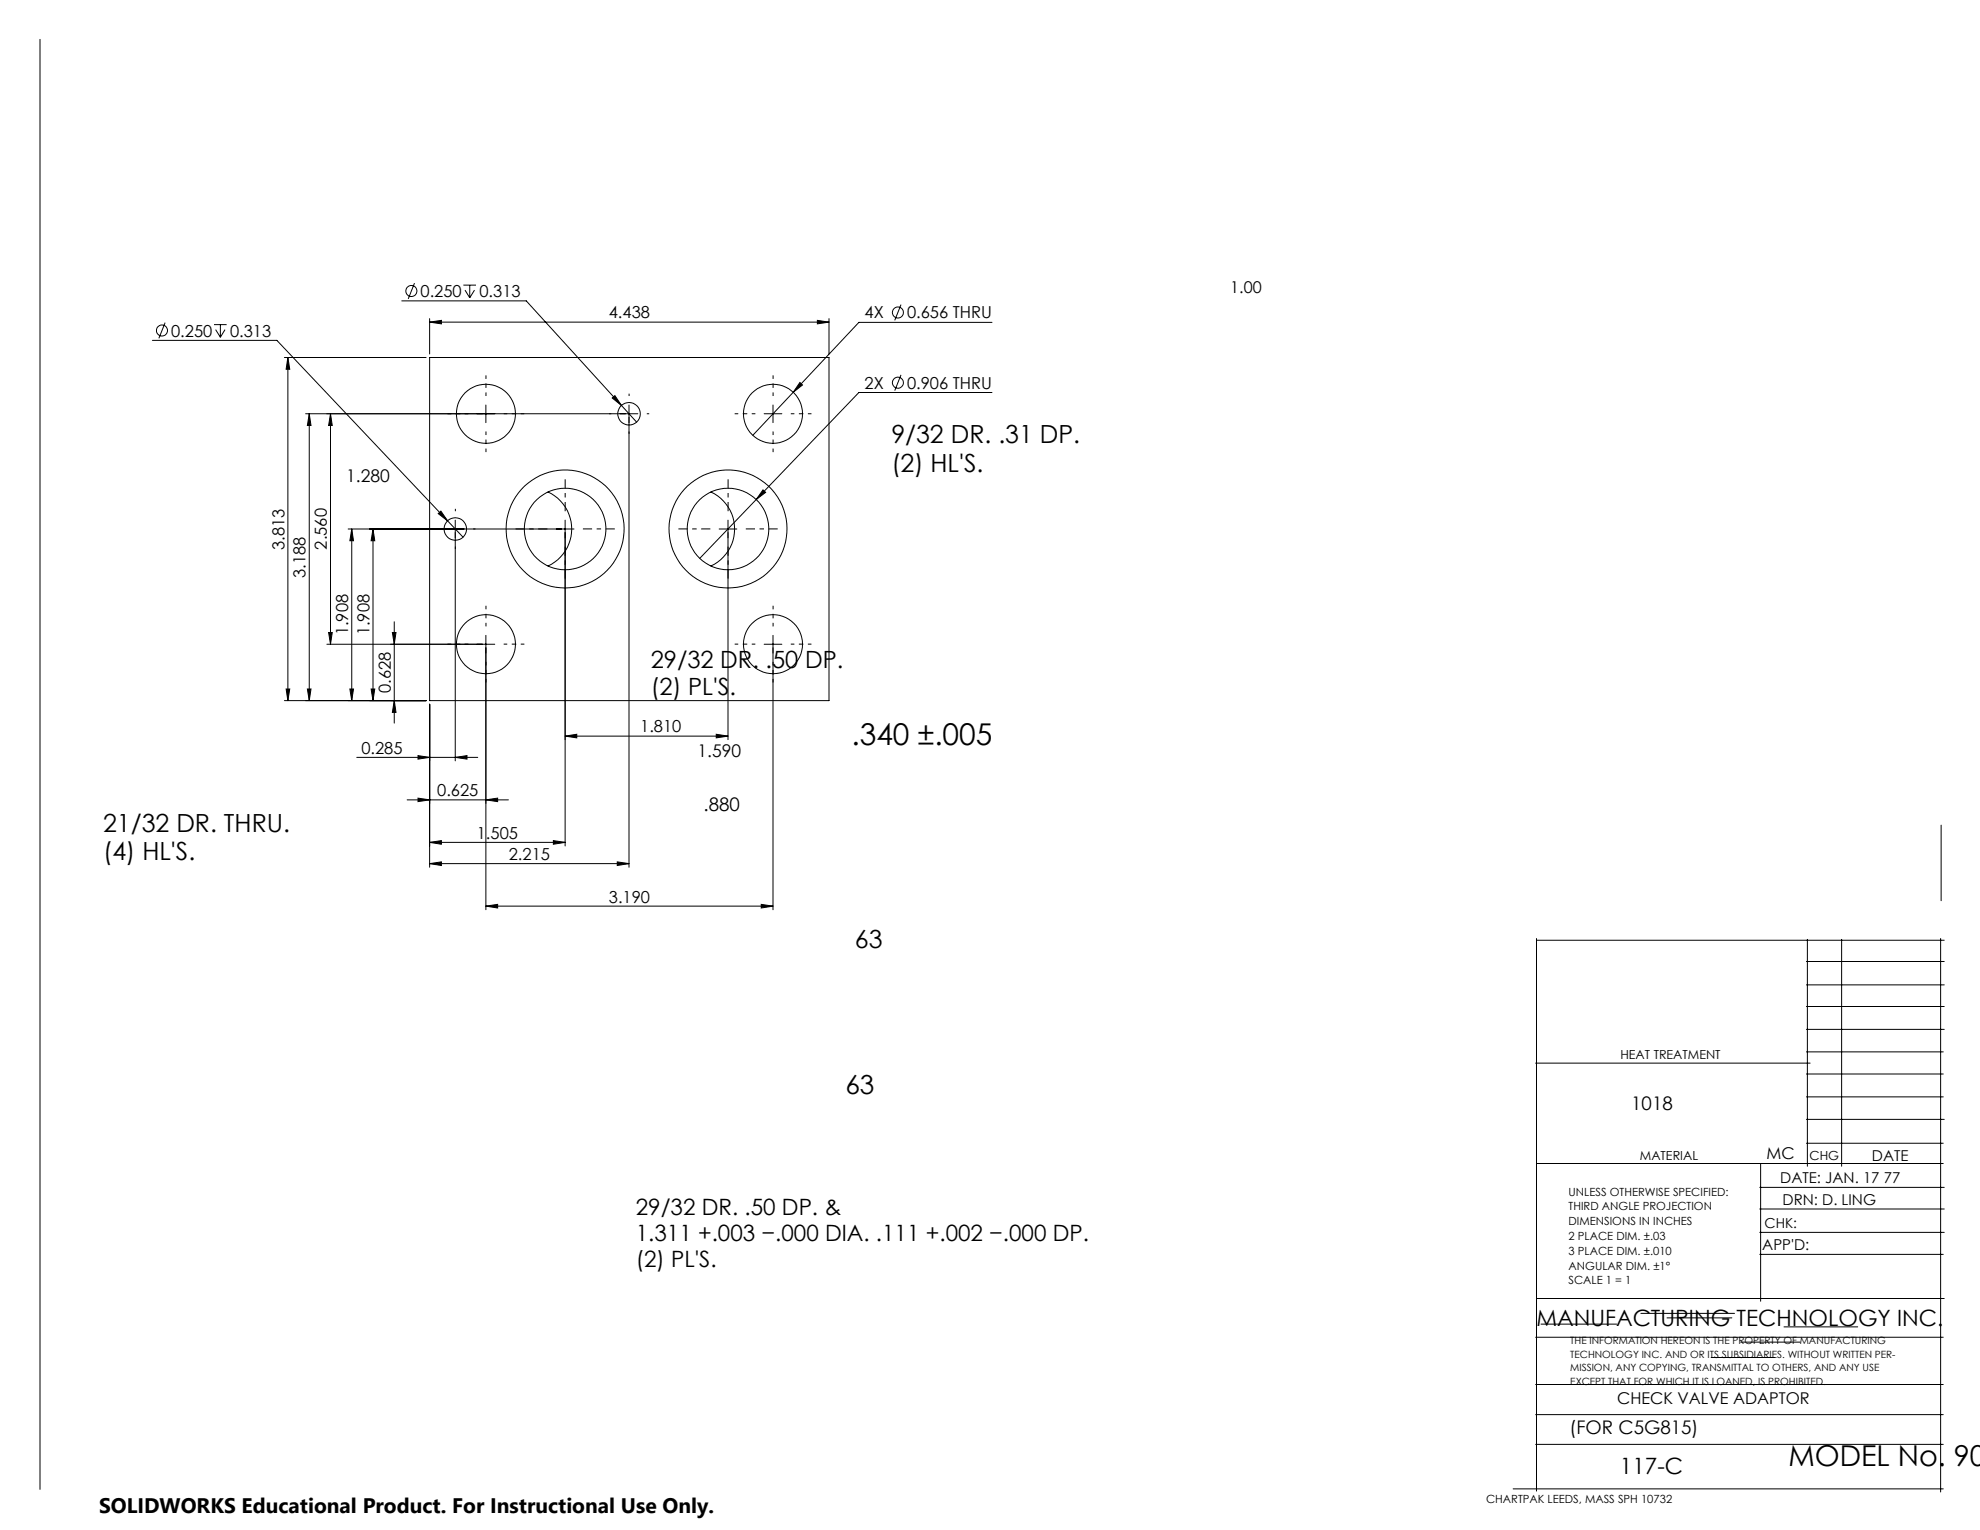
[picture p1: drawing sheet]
<svg xmlns="http://www.w3.org/2000/svg" width="559mm" height="432mm" viewBox="0 0 559 432" stroke-linecap="round" stroke-linejoin="round" font-family="sans-serif">
<g fill="none" stroke="#000" stroke-width=".28">
<path d="M11.3 11.1v409.2M117 79.9l-1.8 4.4M43 96.1h35.1l52.6 55.5M46.6 91.1l-1.8 4.4M60.4 91.6h3.6M60.9 93l1.3 2.2M62.2 91.6v3.6M63.5 93l-1.3 2.2M113.4 84.9h35.1l31.2 34.2M121.2 90.9l3.4-.5v1zM121.2 89.9v10M121.2 90.9h112.8"/>
<path d="M130.8 80.5h3.5M131.2 81.9l1.4 2.1M132.6 80.5v3.5M133.9 81.9l-1.3 2.1M230.7 90.4l3.3 .5-3.3 .5zM234 89.9v10M254.3 86l-1.8 4.4M280 91h-37.6l-30 31.9M80.3 100.9h40M81.2 100.9l.6 3.3h-1zM81.2 100.9v96.8M86.3 116.8h93.7"/>
<path d="M87.3 116.8l.5 3.3h-1.1zM87.3 116.8v80.9M93.3 116.8l.5 3.3h-1.1zM93.3 116.8v65M121.2 100.9h112.8v96.8h-112.8zM137.1 114.3v5M172.8 112.3l.7-.6 1.9 2.7zM177.5 114.3v130.5M215.7 116.8h5M218.2 114.3v5M225.7 107.9l.8 .8-2.6 2zM254.3 105.8l-1.8 4.4"/>
<path d="M280 110.8h-37.6l-44.9 46.8M154.7 138.9a11.5 11.5 0 0 1 6.7 10.4 11.5 11.5 0 0 1-6.7 10.4M200.6 138.9a11.5 11.5 0 0 1 6.7 10.4 11.5 11.5 0 0 1-6.7 10.4M215.3 138.3l.8 .7-2.7 2zM98.2 149.3h63.8M99.3 149.3l.5 3.3h-1.1zM99.3 149.3v48.4M105.3 149.3l.5 3.3h-1.1zM105.3 149.3v48.4M123.7 145l.7-.7 1.9 2.7zM128.5 146.8v67.9M159.5 146.8v92"/>
<path d="M203 149.3h5M205.5 146.8v61.9M92.7 178.5h1.1l-.5 3.3zM110.7 178.5h1.1l-.5 3.3zM111.3 175.5v28.6M137.1 179.3v77.5M218.2 179.3v77.5M80.3 197.7h40M80.8 194.5h1l-.6 3.2zM86.7 194.5h1.1l-.5 3.2zM92.3 181.8h47.3M98.7 194.5h1.1l-.5 3.2z"/>
<path d="M104.7 194.5h1.1l-.5 3.2zM111.3 197.7l.5 3.3h-1.1zM121.2 198.8v46M215.7 181.8h5M100.7 213.7h34.1M118 213.3l3.2 .4-3.2 .5zM128.5 213.7l3.3-.4v.9zM159.5 207.8l3.3-.6v1zM159.5 207.8h46M202.1 207.2l3.4 .6-3.4 .4zM114.9 225.7h28.6M118 225.2l3.2 .5-3.2 .5z"/>
<path d="M121.2 237.7l3.4-.5v1.1zM121.2 237.7h38.3M137.1 225.7l3.3-.5v1zM156.2 237.2l3.3 .5-3.3 .6zM547.8 232.9v21.3M121.2 243.7l3.4-.5v1.1zM121.2 243.7h56.3M137.1 255.7l3.3-.5v1.1zM137.1 255.7h81.1M174.2 243.2l3.3 .5-3.3 .6zM214.8 255.2l3.4 .5-3.4 .6zM433.6 265.4h115.1"/>
<path d="M433.6 264.9v155.9M509.8 271.4h38.9M509.8 278h38.9M510.1 265.1v64M519.7 265.1v64M547.7 264.9v156.2M509.8 284.1h38.9M509.8 290.5h38.9M509.8 296.9h38.6M433.4 300h77.5M509.8 303.1h38.6M509.8 309.6h38.6"/>
<path d="M509.8 315.9h38.9M433.6 328.4h114.8M496.6 335.1h52.1M496.9 328.4v38.8M509.8 322.7h38.6M496.6 341.2h52.1M496.6 347.8h52.1M496.6 354h51.8M433.4 377.4h115M433.6 366.5h115.1M434.9 373.7h21.3M463.1 370.7h26.4"/>
<path d="M470.5 371.9h18.3M491.3 378.8h16.8M503.5 374.5h20.8M433.4 390.7h115M433.4 399.2h115M482.9 383.1h18M433.4 407.6h115M427 420.2h121.4"/>
<circle cx="45.7" cy="93.3" r="1.56"/>
<circle cx="116.1" cy="82.1" r="1.56"/>
<circle cx="253.4" cy="88.2" r="1.55"/>
<circle cx="137.1" cy="116.8" r="8.3"/>
<circle cx="177.5" cy="116.8" r="3.2"/>
<circle cx="218.2" cy="116.8" r="8.3"/>
<circle cx="253.4" cy="108" r="1.55"/>
<circle cx="128.5" cy="149.3" r="3.2"/>
<circle cx="159.5" cy="149.3" r="11.5"/>
<circle cx="159.5" cy="149.3" r="16.7"/>
<circle cx="205.5" cy="149.3" r="16.7"/>
<circle cx="205.5" cy="149.3" r="11.5"/>
<circle cx="137.1" cy="181.8" r="8.3"/>
<circle cx="218.2" cy="181.8" r="8.3"/>
</g>
<path d="M154.5 149.3h-9M159.5 144.3v-9M159.5 154.3v9M164.5 149.3h9M200.5 149.3h-9M205.5 144.3v-9M205.5 154.3v9M210.5 149.3h9" fill="none" stroke="#000" stroke-width=".28" stroke-dasharray="15.2 1.3 1.3 1.3" stroke-dashoffset="12.6" stroke-linecap="butt"/>
<g fill="none" stroke="#000" stroke-width=".28" stroke-dasharray="15.2 1.3 1.3 1.3" stroke-dashoffset="14.2" stroke-linecap="butt">
<path d="M132.2 116.8h-5.9M137.2 111.8v-5.9M142.2 116.8h5.8M213.2 116.8h-5.9M218.2 111.8v-5.9M223.2 116.8h5.8M137.2 121.8v5.8M218.2 121.8v5.8M137.2 176.8v-5.8M218.2 176.8v-5.8M132.2 181.8h-5.9M137.2 186.8v5.8"/>
<path d="M142.2 181.8h5.8M213.2 181.8h-5.9M218.2 186.8v5.8M223.2 181.8h5.8"/>
</g>
<path d="M172.5 116.8h-.6M177.5 111.8v-.7M182.5 116.8h.7M177.5 121.8v.6M123.5 149.3h-.7M128.5 144.3v-.7M128.5 154.3v.7M133.5 149.3h.7" fill="none" stroke="#000" stroke-width=".28" stroke-dasharray="15.2 1.3 1.3 1.3" stroke-linecap="butt"/>
<g fill="#000">
<path d="M121.2 90.9l3.4-.5v1zM230.7 90.4l3.3 .5-3.3 .5zM225.7 107.9l-1.8 2.8 2.6-2zM137.1 255.7l3.3-.5v1.1zM214.8 255.2l3.4 .5-3.4 .6zM172.8 112.3l2.6 2.1-1.9-2.7zM123.7 145l2.6 2-1.9-2.7zM215.3 138.3l-1.9 2.7 2.7-2zM159.5 207.8l3.3-.6v1zM202.1 207.2l3.4 .6-3.4 .4z"/>
<path d="M80.8 194.5h1l-.6 3.2zM81.2 100.9l.6 3.3h-1zM92.7 178.5h1.1l-.5 3.3zM93.3 116.8l.5 3.3h-1.1z"/>
<path d="M110.7 178.5h1.1l-.5 3.3zM111.3 197.7l.5 3.3h-1.1zM87.3 116.8l.5 3.3h-1.1zM86.7 194.5h1.1l-.5 3.2zM99.3 149.3l.5 3.3h-1.1zM98.7 194.5h1.1l-.5 3.2zM105.3 149.3l.5 3.3h-1.1zM104.7 194.5h1.1l-.5 3.2z"/>
<path d="M137.1 225.7l3.3-.5v1zM118 225.2l3.2 .5-3.2 .5zM174.2 243.2l3.3 .5-3.3 .6zM121.2 243.7l3.4-.5v1.1zM128.5 213.7l3.3-.4v.9zM118 213.3l3.2 .4-3.2 .5zM156.2 237.2l3.3 .5-3.3 .6zM121.2 237.7l3.4-.5v1.1z"/>
</g>
<text font-size="8.5" x="240.3" y="210.3">.340 ±.005</text>
<text font-size="8.1" x="504.7" y="413.8">MODEL No. 90</text>
<text font-size="7.4" x="238.6" y="308.8">63</text>
<g font-size="7.1">
<text x="251.6" y="125.1">9/32 DR. .31 DP.</text>
<text x="251.6" y="133.1">(2) HL'S.</text>
<text x="29.1" y="234.7">21/32 DR. THRU.</text>
<text x="29.1" y="242.8">(4) HL'S.</text>
<text x="241.3" y="267.6">63</text>
</g>
<g font-size="6.7">
<text x="183.7" y="188.5">29/32 DR. .50 DP.</text>
<text x="183.7" y="196.2">(2) PL'S.</text>
</g>
<g font-size="6.3">
<text x="179.4" y="342.8">29/32 DR. .50 DP. &amp;</text>
<text x="179.4" y="350.2">1.311 +.003 −.000 DIA. .111 +.002 −.000 DP.</text>
<text x="179.4" y="357.5">(2) PL'S.</text>
<text x="433.6" y="374.3">MANUFACTURING TECHNOLOGY INC.</text>
<text x="457.2" y="416">117-C</text>
</g>
<text font-size="5.9" x="27.9" y="427">SOLIDWORKS Educational Product. For Instructional Use Only.</text>
<g font-size="5.3">
<text x="198.6" y="229">.880</text>
<text x="460.4" y="313.3">1018</text>
<text x="443" y="404.6">(FOR C5G815)</text>
</g>
<g font-size="4.9">
<text x="97.7" y="136">1.280</text>
<text x="196.9" y="213.8">1.590</text>
</g>
<g font-size="4.7">
<text x="118.7" y="83.8">0.250</text>
<text x="135.3" y="83.8">0.313</text>
<text x="171.8" y="89.9">4.438</text>
<text x="244" y="89.9">4X</text>
<text x="256" y="89.9">0.656 THRU</text>
<text x="48.3" y="95">0.250</text>
<text x="64.9" y="95">0.313</text>
<text x="244" y="109.7">2X</text>
<text x="256" y="109.7">0.906 THRU</text>
<text x="80.3" y="155.1" transform="rotate(-90 80.3 155.1)">3.813</text>
<text x="92.3" y="155.1" transform="rotate(-90 92.3 155.1)">2.560</text>
<text x="86.3" y="163.1" transform="rotate(-90 86.3 163.1)">3.188</text>
<text x="98.3" y="179.3" transform="rotate(-90 98.3 179.3)">1.908</text>
<text x="104.3" y="179.3" transform="rotate(-90 104.3 179.3)">1.908</text>
<text x="110.3" y="195.6" transform="rotate(-90 110.3 195.6)">0.628</text>
<text x="180.7" y="206.7">1.810</text>
<text x="102" y="212.7">0.285</text>
<text x="123.4" y="224.7">0.625</text>
<text x="134.6" y="236.7">1.505</text>
<text x="143.6" y="242.7">2.215</text>
<text x="171.8" y="254.7">3.190</text>
</g>
<g font-size="4.6">
<text x="347.2" y="82.8">1.00</text>
<text x="498.5" y="327.1">MC</text>
<text x="456.4" y="396.2">CHECK VALVE ADAPTOR</text>
</g>
<g font-size="4.2">
<text x="528.3" y="327.7">DATE</text>
<text x="502.4" y="333.8">DATE: JAN. 17 77</text>
<text x="503.1" y="340">DRN: D. LING</text>
<text x="497.4" y="352.7">APP'D:</text>
</g>
<text font-size="3.9" x="498" y="346.4">CHK:</text>
<g font-size="3.5">
<text x="457.3" y="298.8">HEAT TREATMENT</text>
<text x="462.8" y="327.4">MATERIAL</text>
<text x="510.7" y="327.3">CHG</text>
</g>
<g font-size="3.2">
<text x="442.7" y="337.4">UNLESS OTHERWISE SPECIFIED:</text>
<text x="442.7" y="341.6">THIRD ANGLE PROJECTION</text>
<text x="442.7" y="345.8">DIMENSIONS IN INCHES</text>
<text x="442.7" y="349.9">2 PLACE DIM. ±.03</text>
<text x="442.7" y="354.1">3 PLACE DIM. ±.010</text>
<text x="442.7" y="358.3">ANGULAR DIM. ±1°</text>
<text x="442.7" y="362.5">SCALE 1 = 1</text>
<text x="419.4" y="424.2">CHARTPAK LEEDS, MASS SPH 10732</text>
</g>
<g font-size="2.8">
<text x="443.2" y="379.3">THE INFORMATION HEREON IS THE PROPERTY OF MANUFACTURING</text>
<text x="443.2" y="383.2">TECHNOLOGY INC. AND OR ITS SUBSIDIARIES. WITHOUT WRITTEN PER-</text>
<text x="443.2" y="387">MISSION, ANY COPYING, TRANSMITTAL TO OTHERS, AND ANY USE</text>
<text x="443.2" y="390.8">EXCEPT THAT FOR WHICH IT IS LOANED, IS PROHIBITED.</text>
</g>
</svg>
